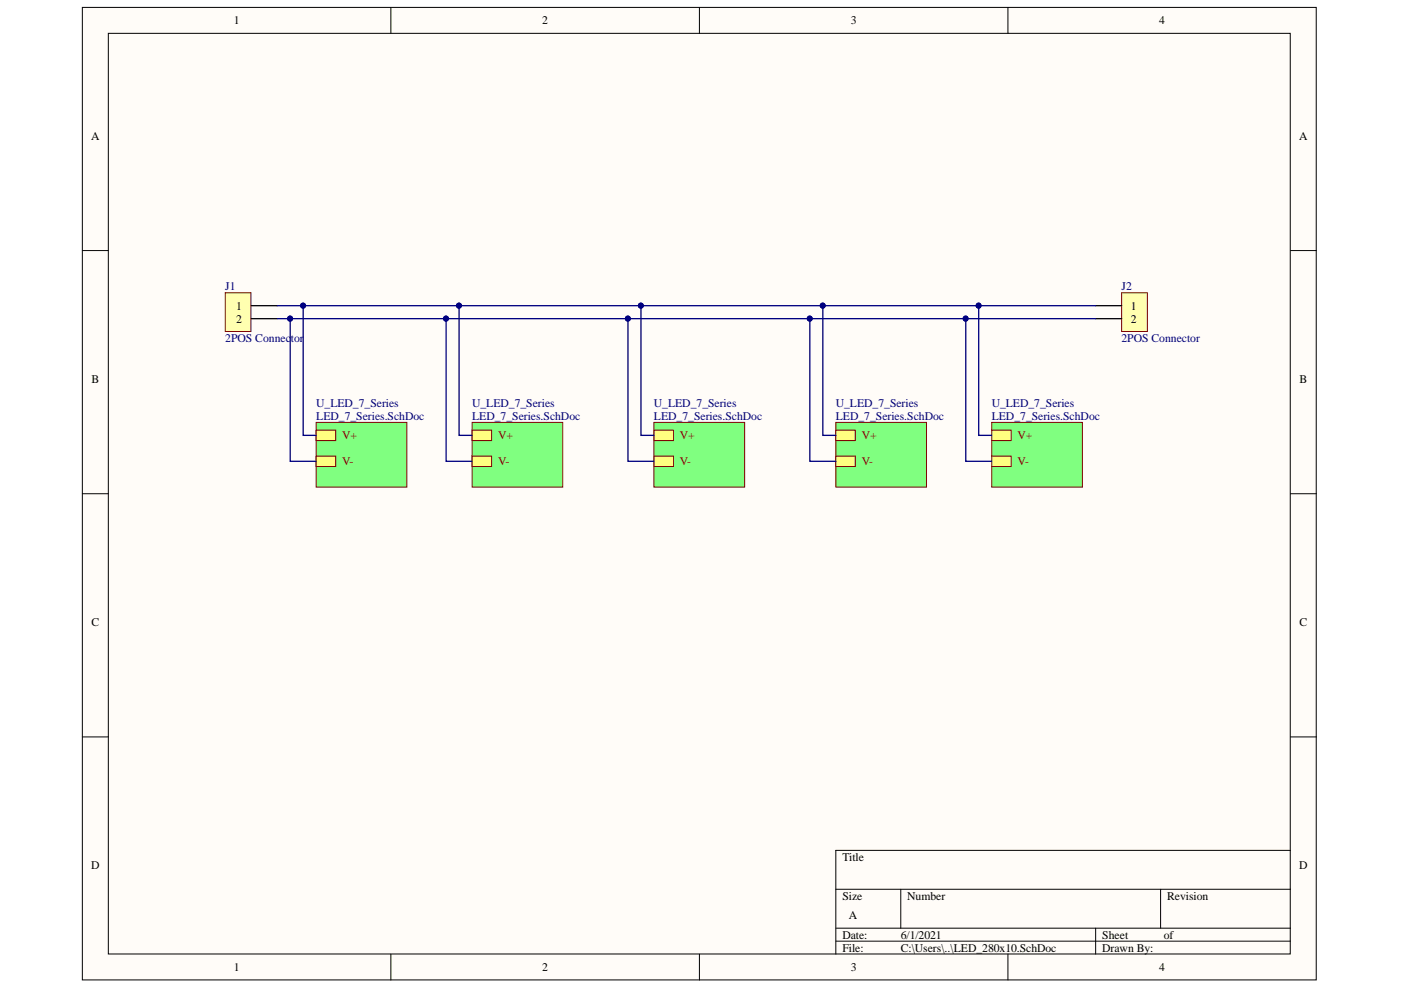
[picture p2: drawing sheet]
<svg xmlns="http://www.w3.org/2000/svg" width="297mm" height="210mm" viewBox="0 0 297 210" stroke-linecap="round" stroke-linejoin="round" font-family="sans-serif">
<g fill="#fffcf8" stroke="#000" stroke-width=".21">
<path d="M17.5 1.6h261.6v206.2h-261.6z"/>
<path d="M23 7.1h250.6v195.2h-250.6z"/>
</g>
<g fill="none" stroke="#000" stroke-width=".21">
<path d="M82.9 1.6v5.5M148.3 1.6v5.5M213.7 1.6v5.5M17.5 53.1h5.5M273.6 53.1h5.5M17.5 104.7h5.5M273.6 104.7h5.5M17.5 156.2h5.5M273.6 156.2h5.5M177.2 188.5h96.4M177.2 196.8h96.4M177.2 199.5h96.4"/>
<path d="M191 188.5v8.3M232.3 196.8v5.5M246.1 188.5v8.3M273.6 180.3h-96.4v22M82.9 202.3v5.5M148.3 202.3v5.5M213.7 202.3v5.5"/>
</g>
<path d="M67 89.6h19.3v13.7h-19.3z" fill="#80ff80" stroke="#800000" stroke-width=".21"/>
<path d="M67 91.2h4.2v2.2h-4.2z" fill-rule="evenodd" fill="#ffff80"/>
<path d="M67 91.2h4.2v2.2h-4.2z" fill="none" stroke="#800000" stroke-width=".21"/>
<path d="M67 96.7h4.2v2.2h-4.2z" fill-rule="evenodd" fill="#ffff80"/>
<path d="M67 96.7h4.2v2.2h-4.2z" fill="none" stroke="#800000" stroke-width=".21"/>
<path d="M100.1 89.6h19.2v13.7h-19.2z" fill="#80ff80" stroke="#800000" stroke-width=".21"/>
<path d="M100.1 91.2h4.1v2.2h-4.1z" fill-rule="evenodd" fill="#ffff80"/>
<path d="M100.1 91.2h4.1v2.2h-4.1z" fill="none" stroke="#800000" stroke-width=".21"/>
<path d="M100.1 96.7h4.1v2.2h-4.1z" fill-rule="evenodd" fill="#ffff80"/>
<path d="M100.1 96.7h4.1v2.2h-4.1z" fill="none" stroke="#800000" stroke-width=".21"/>
<path d="M138.7 89.6h19.2v13.7h-19.2z" fill="#80ff80" stroke="#800000" stroke-width=".21"/>
<path d="M138.7 91.2h4.1v2.2h-4.1z" fill-rule="evenodd" fill="#ffff80"/>
<path d="M138.7 91.2h4.1v2.2h-4.1z" fill="none" stroke="#800000" stroke-width=".21"/>
<path d="M138.7 96.7h4.1v2.2h-4.1z" fill-rule="evenodd" fill="#ffff80"/>
<path d="M138.7 96.7h4.1v2.2h-4.1z" fill="none" stroke="#800000" stroke-width=".21"/>
<path d="M177.2 89.6h19.2v13.7h-19.2z" fill="#80ff80" stroke="#800000" stroke-width=".21"/>
<path d="M177.2 91.2h4.1v2.2h-4.1z" fill-rule="evenodd" fill="#ffff80"/>
<path d="M177.2 91.2h4.1v2.2h-4.1z" fill="none" stroke="#800000" stroke-width=".21"/>
<path d="M177.2 96.7h4.1v2.2h-4.1z" fill-rule="evenodd" fill="#ffff80"/>
<path d="M177.2 96.7h4.1v2.2h-4.1z" fill="none" stroke="#800000" stroke-width=".21"/>
<path d="M210.3 89.6h19.2v13.7h-19.2z" fill="#80ff80" stroke="#800000" stroke-width=".21"/>
<path d="M210.3 91.2h4.1v2.2h-4.1z" fill-rule="evenodd" fill="#ffff80"/>
<path d="M210.3 91.2h4.1v2.2h-4.1z" fill="none" stroke="#800000" stroke-width=".21"/>
<path d="M210.3 96.7h4.1v2.2h-4.1z" fill-rule="evenodd" fill="#ffff80"/>
<path d="M210.3 96.7h4.1v2.2h-4.1z" fill="none" stroke="#800000" stroke-width=".21"/>
<path d="M47.8 62.1h5.4v8.2h-5.4z" fill="#ffffb0" stroke="#800000" stroke-width=".21"/>
<path d="M53.3 64.8h5.5M53.3 67.6h5.5" fill="none" stroke="#000" stroke-width=".28"/>
<path d="M237.8 62.1h5.5v8.2h-5.5z" fill="#ffffb0" stroke="#800000" stroke-width=".21"/>
<path d="M232.3 64.8h5.5M232.3 67.6h5.5" fill="none" stroke="#000" stroke-width=".28"/>
<path d="M58.8 64.8h173.5M58.8 67.6h173.5M61.5 67.6v30.2h5.5M64.3 64.8v27.5h2.7M94.6 67.6v30.2h5.5M97.3 64.8v27.5h2.8M133.1 67.6v30.2h5.6M135.9 64.8v27.5h2.8M171.7 67.6v30.2h5.5M174.5 64.8v27.5h2.7M204.8 67.6v30.2h5.5M207.5 64.8v27.5h2.8" fill="none" stroke="#000080" stroke-width=".28"/>
<g fill="#000080" stroke="#000080" stroke-width=".21">
<circle cx="64.2" cy="64.8" r=".53"/>
<circle cx="97.3" cy="64.8" r=".53"/>
<circle cx="135.9" cy="64.8" r=".53"/>
<circle cx="174.4" cy="64.8" r=".53"/>
<circle cx="207.5" cy="64.8" r=".53"/>
<circle cx="61.5" cy="67.5" r=".53"/>
<circle cx="94.5" cy="67.5" r=".53"/>
<circle cx="133.1" cy="67.5" r=".53"/>
<circle cx="171.7" cy="67.5" r=".53"/>
<circle cx="204.7" cy="67.5" r=".53"/>
</g>
<g font-size="2.5">
<text x="49.5" y="5.1">1</text>
<text x="114.9" y="5.1">2</text>
<text x="180.4" y="5.1">3</text>
<text x="245.8" y="5.1">4</text>
<text x="19.3" y="29.6">A</text>
<text x="275.5" y="29.6">A</text>
<text x="50.1" y="65.7">1</text>
<text x="239.7" y="65.7">1</text>
<text x="50.1" y="68.4">2</text>
<text x="239.7" y="68.4">2</text>
<text x="19.4" y="81.1">B</text>
<text x="275.5" y="81.1">B</text>
<text x="19.4" y="132.7">C</text>
<text x="275.5" y="132.7">C</text>
<text x="19.3" y="184.2">D</text>
<text x="178.6" y="182.5">Title</text>
<text x="275.5" y="184.2">D</text>
<text x="178.6" y="190.7">Size</text>
<text x="192.3" y="190.7">Number</text>
<text x="247.5" y="190.7">Revision</text>
<text x="180" y="194.9">A</text>
<text x="178.6" y="199">Date:</text>
<text x="178.6" y="201.8">File:</text>
<text x="191" y="199">6/1/2021</text>
<text x="191" y="201.8">C:\Users\..\LED_280x10.SchDoc</text>
<text x="233.7" y="199">Sheet</text>
<text x="233.7" y="201.8">Drawn By:</text>
<text x="246.7" y="199">of</text>
<text x="49.5" y="205.9">1</text>
<text x="114.9" y="205.9">2</text>
<text x="180.4" y="205.9">3</text>
<text x="245.8" y="205.9">4</text>
</g>
<g font-size="2.5" fill="#000080">
<text x="47.8" y="61.5">J1</text>
<text x="237.8" y="61.5">J2</text>
<text x="47.8" y="72.5">2POS Connector</text>
<text x="237.8" y="72.5">2POS Connector</text>
<text x="67" y="86.3">U_LED_7_Series</text>
<text x="67" y="89">LED_7_Series.SchDoc</text>
<text x="100.1" y="86.3">U_LED_7_Series</text>
<text x="100.1" y="89">LED_7_Series.SchDoc</text>
<text x="138.7" y="86.3">U_LED_7_Series</text>
<text x="138.7" y="89">LED_7_Series.SchDoc</text>
<text x="177.2" y="86.3">U_LED_7_Series</text>
<text x="177.2" y="89">LED_7_Series.SchDoc</text>
<text x="210.3" y="86.3">U_LED_7_Series</text>
<text x="210.3" y="89">LED_7_Series.SchDoc</text>
</g>
<g font-size="2.5" fill="#800000">
<text x="72.5" y="93.1">V+</text>
<text x="105.6" y="93.1">V+</text>
<text x="144.2" y="93.1">V+</text>
<text x="182.7" y="93.1">V+</text>
<text x="215.8" y="93.1">V+</text>
<text x="72.5" y="98.7">V-</text>
<text x="105.6" y="98.7">V-</text>
<text x="144.2" y="98.7">V-</text>
<text x="182.7" y="98.7">V-</text>
<text x="215.8" y="98.7">V-</text>
</g>
</svg>
